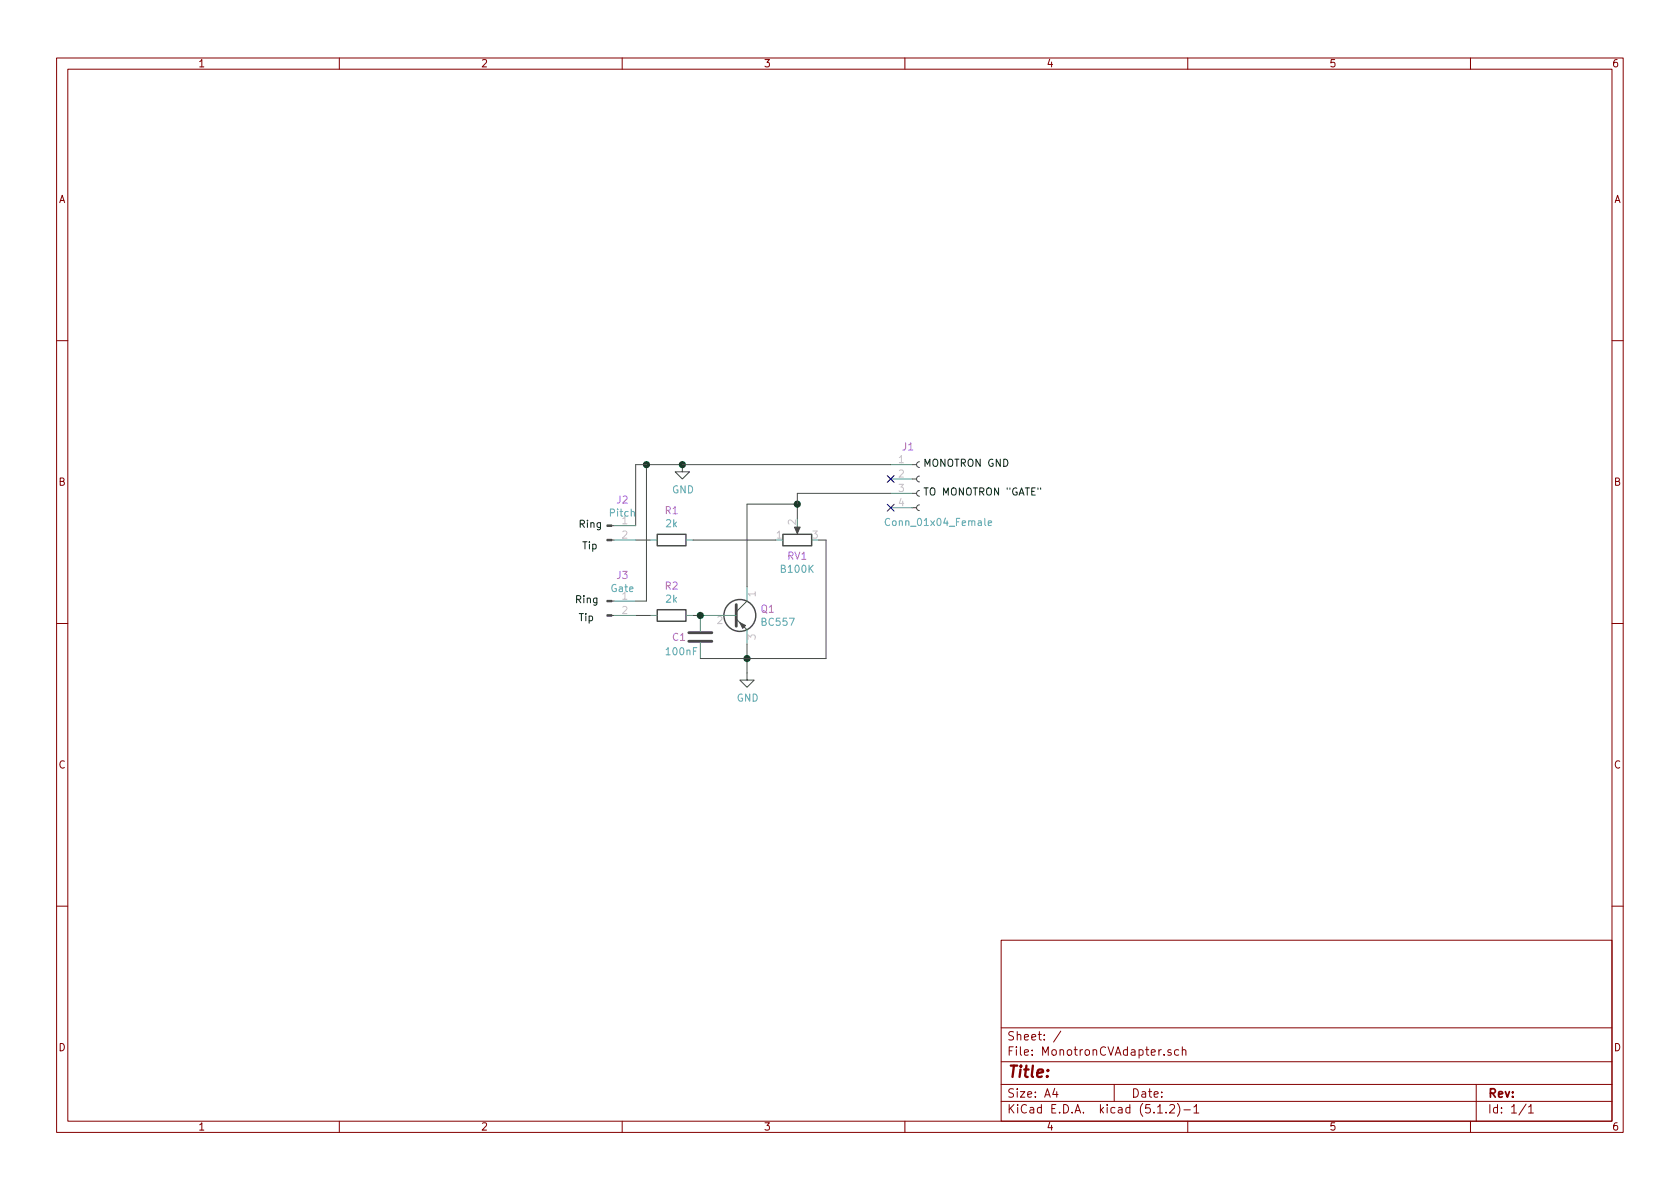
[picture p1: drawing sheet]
<svg xmlns="http://www.w3.org/2000/svg" width="297mm" height="210mm" viewBox="0 0 297 210" stroke-linecap="round" stroke-linejoin="round" font-family="sans-serif">
<g fill="none" stroke="#840000" stroke-width=".18">
<path d="M10 10.3h277v189.9h-277zM12 12.2h273v186.1h-273zM60 10.3v1.9M110 10.3v1.9M160 10.3v1.9M210 10.3v1.9M260 10.3v1.9M10 60.2h2M285 60.2h2M10 110.3h2M285 110.3h2M10 160.2h2"/>
<path d="M177 166.3h108v32h-108zM285 160.2h2M60 198.3v1.9M110 198.3v1.9M160 198.3v1.9M177 194.8h108M177 191.8h108M177 187.8h108M177 181.8h108M186.5 192.5l-.4 1h1M186.8 193v1M187.6 182.3l-1.3 2"/>
<path d="M197 191.8v3M204.7 196.8h.8M206.2 196.7v.1M206.8 195.5l.2-.2h.4l.2 .2 .1 .3-.1 .2-.8 .8h.9M207 185.7l-.3-.1-.2 .2 .1 .2 .4 .2v.3h-.5M208.2 195.1a1.71 1.71 0 0 1 0 2.3M208.4 185.7l-.4-.1-.3 .3v.6l.3 .1 .4-.1M209 185.7l.2-.1 .4 .1 .1 .9M209 185.1v1.5M209.3 196.3h1.2M210 198.3v1.9M211.1 195.8l.4-.5v1.5"/>
<path d="M211.1 196.8h.9M260 198.3v1.9M261 191.8v6.5M269.8 195.2l-1.2 2M270.3 195.8l.4-.5v1.5M270.3 196.8h.8"/>
</g>
<g fill="none" stroke="#484848" stroke-width=".25">
<path d="M116.2 94.5h5.1v2h-5.1zM138.4 94.5h5.1v2h-5.1zM116.2 107.8h5.1v2h-5.1z"/>
<circle cx="130.8" cy="108.8" r="2.82"/>
</g>
<g fill="none" stroke="#484848" stroke-width=".18">
<path d="M108.2 95.5h.4M108.2 93h.4M112.4 95.5h2.5M114.3 82.2v24.1h-1.9M120.6 82.2v1.2h1.3l-1.3 1.3-1.2-1.3h1.2M122.6 95.5h14.6M141 93v1M141 89.1h-8.9v14.7M144.8 95.5h1.2v21h-22.2M157.5 87.2h-16.5v4.5M157.5 82.2h-45.1v10.8M161.3 82.2h.8"/>
<path d="M161.3 89.8h.8M161.3 87.2h.8M161.3 84.7h.8M162.6 89.3l-.3 .1-.2 .3 .1 .4 .4 .2M162.6 86.7l-.3 .1-.2 .4 .1 .3 .4 .3M162.6 84.2l-.3 .1-.2 .3 .1 .4 .4 .2M162.6 81.7l-.3 .1-.2 .3 .1 .4 .4 .2M108.2 108.8h.4M108.2 106.3h.4M112.4 108.8h2.5M122.6 108.8h1.9M130.2 109.5l1.9 1.9"/>
<path d="M132.1 113.9v6.4h1.2l-1.2 1.2-1.3-1.2h1.3M132.1 106.3l-1.9 1.9"/>
</g>
<g fill="#484848" stroke="#484848" stroke-width=".18">
<path d="M140.5 93.2h1l-.5 1.2z"/>
<path d="M130.8 110.1l1 .5-.5 .5z"/>
<path d="M107.3 95.4h.9v.2h-.9z"/>
<path d="M107.3 92.8h.9v.3h-.9z"/>
<path d="M107.3 108.7h.9v.3h-.9z"/>
<path d="M107.3 106.2h.9v.2h-.9z"/>
</g>
<g fill="none" stroke="#559b7d" stroke-width=".18">
<path d="M108.6 95.5h3.8M108.6 93h3.8M114.9 95.5h1.3M121.3 95.5h1.3M157.5 82.2h3.8M157.5 84.7h3.8M157.5 87.2h3.8M157.5 89.8h3.8M108.6 108.8h3.8M108.6 106.3h3.8M114.9 108.8h1.3M121.3 108.8h1.3"/>
<path d="M123.8 108.8v2.8M123.8 113.7v2.8M124.5 108.8h5.7M132.1 103.8v2.5M132.1 111.4v2.5"/>
</g>
<path d="M121.8 113.4h4.1M121.8 111.9h4.1M130.2 106.9v3.8" fill="none" stroke="#484848" stroke-width=".51"/>
<g fill="#008400" stroke="#008400" stroke-width=".25">
<circle cx="114.3" cy="82.2" r=".51"/>
<circle cx="132.1" cy="116.5" r=".51"/>
<circle cx="120.7" cy="82.2" r=".51"/>
<circle cx="141" cy="89.1" r=".51"/>
<circle cx="123.8" cy="108.8" r=".51"/>
</g>
<path d="M157.3 91.8a.6 .6 0 0 0-.8 .4 .6 .6 0 0 0 .6 .7l.2-.1M174.7 92.5l.6-.1v-.3h-.4l-.2 .2 .1 .6h.5" fill="none" stroke="#4fa2b4" stroke-width=".18"/>
<path d="M156.9 84.1l1.2 1.2M156.9 89.2l1.2 1.2M158.1 84.1l-1.2 1.2M158.1 89.2l-1.2 1.2" fill="none" stroke="#000084" stroke-width=".18"/>
<path d="M184 86.3v.2" fill="none" stroke="#072e0e" stroke-width=".18"/>
<text font-size="2.8" fill="#840000" x="178" y="190.5">Title:</text>
<g font-size="2.1" fill="#840000">
<text x="178" y="184">Sheet: /</text>
<text x="178" y="186.7">File: MonotronCVAdapter.sch</text>
<text x="178" y="196.9">KiCad E.D.A. kicad (5.1.2)-1</text>
<text x="178" y="194.1">Size: A4</text>
<text x="200" y="194.1">Date:</text>
<text x="263" y="194.1">Rev:</text>
<text x="263" y="196.9">Id: 1/1</text>
</g>
<g font-size="1.8" fill="#840000">
<text x="35" y="11.9">1</text>
<text x="85" y="11.9">2</text>
<text x="135" y="11.9">3</text>
<text x="185" y="11.9">4</text>
<text x="235" y="11.9">5</text>
<text x="285" y="11.9">6</text>
<text x="10.4" y="35.9">A</text>
<text x="285.4" y="35.9">A</text>
<text x="10.4" y="85.9">B</text>
<text x="285.4" y="85.9">B</text>
<text x="10.4" y="135.9">C</text>
<text x="285.4" y="135.9">C</text>
<text x="10.4" y="185.9">D</text>
<text x="285.4" y="185.9">D</text>
<text x="35" y="199.9">1</text>
<text x="85" y="199.9">2</text>
<text x="135" y="199.9">3</text>
<text x="185" y="199.9">4</text>
<text x="235" y="199.9">5</text>
<text x="285" y="199.9">6</text>
</g>
<g font-size="1.8" fill="#c2c2c2">
<text x="158.9" y="81.9">1</text>
<text x="158.9" y="84.4">2</text>
<text x="158.9" y="87">3</text>
<text x="158.9" y="89.5">4</text>
<text x="110" y="92.7">1</text>
<text x="110" y="95.2">2</text>
<text x="137.3" y="95.2">1</text>
<text x="140.7" y="92.8" transform="rotate(-90 140.7 92.8)">2</text>
<text x="143.7" y="95.2">3</text>
<text x="110" y="106">1</text>
<text x="133.6" y="105.5" transform="rotate(-90 133.6 105.5)">1</text>
<text x="110" y="108.6">2</text>
<text x="126.8" y="110.4">2</text>
<text x="133.6" y="113.1" transform="rotate(-90 133.6 113.1)">3</text>
</g>
<g font-size="1.8" fill="#9750e6">
<text x="159.6" y="79.7">J1</text>
<text x="109.1" y="89">J2</text>
<text x="117.6" y="90.9">R1</text>
<text x="139.3" y="99">RV1</text>
<text x="109.1" y="102.4">J3</text>
<text x="117.6" y="104.3">R2</text>
<text x="118.9" y="113.3">C1</text>
<text x="134.6" y="108.4">Q1</text>
</g>
<g font-size="1.8" fill="#072e0e">
<text x="163.2" y="82.5">MONOTRON GND</text>
<text x="163.2" y="87.6">TO MONOTRON &quot;GATE&quot;</text>
<text x="102.2" y="93.3">Ring</text>
<text x="102.9" y="97.1">Tip</text>
<text x="101.6" y="106.7">Ring</text>
<text x="102.2" y="109.8">Tip</text>
</g>
<g font-size="1.8" fill="#4fa2b4">
<text x="118.8" y="87.2">GND</text>
<text x="107.9" y="91.4">Pitch</text>
<text x="117.8" y="93.2">2k</text>
<text x="157.2" y="93">Conn_01x04_Female</text>
<text x="138.2" y="101.3">B100K</text>
<text x="108.1" y="104.7">Gate</text>
<text x="117.8" y="106.6">2k</text>
<text x="134.8" y="110.7">BC557</text>
<text x="117.9" y="115.9">100nF</text>
<text x="130.3" y="124.1">GND</text>
</g>
</svg>
